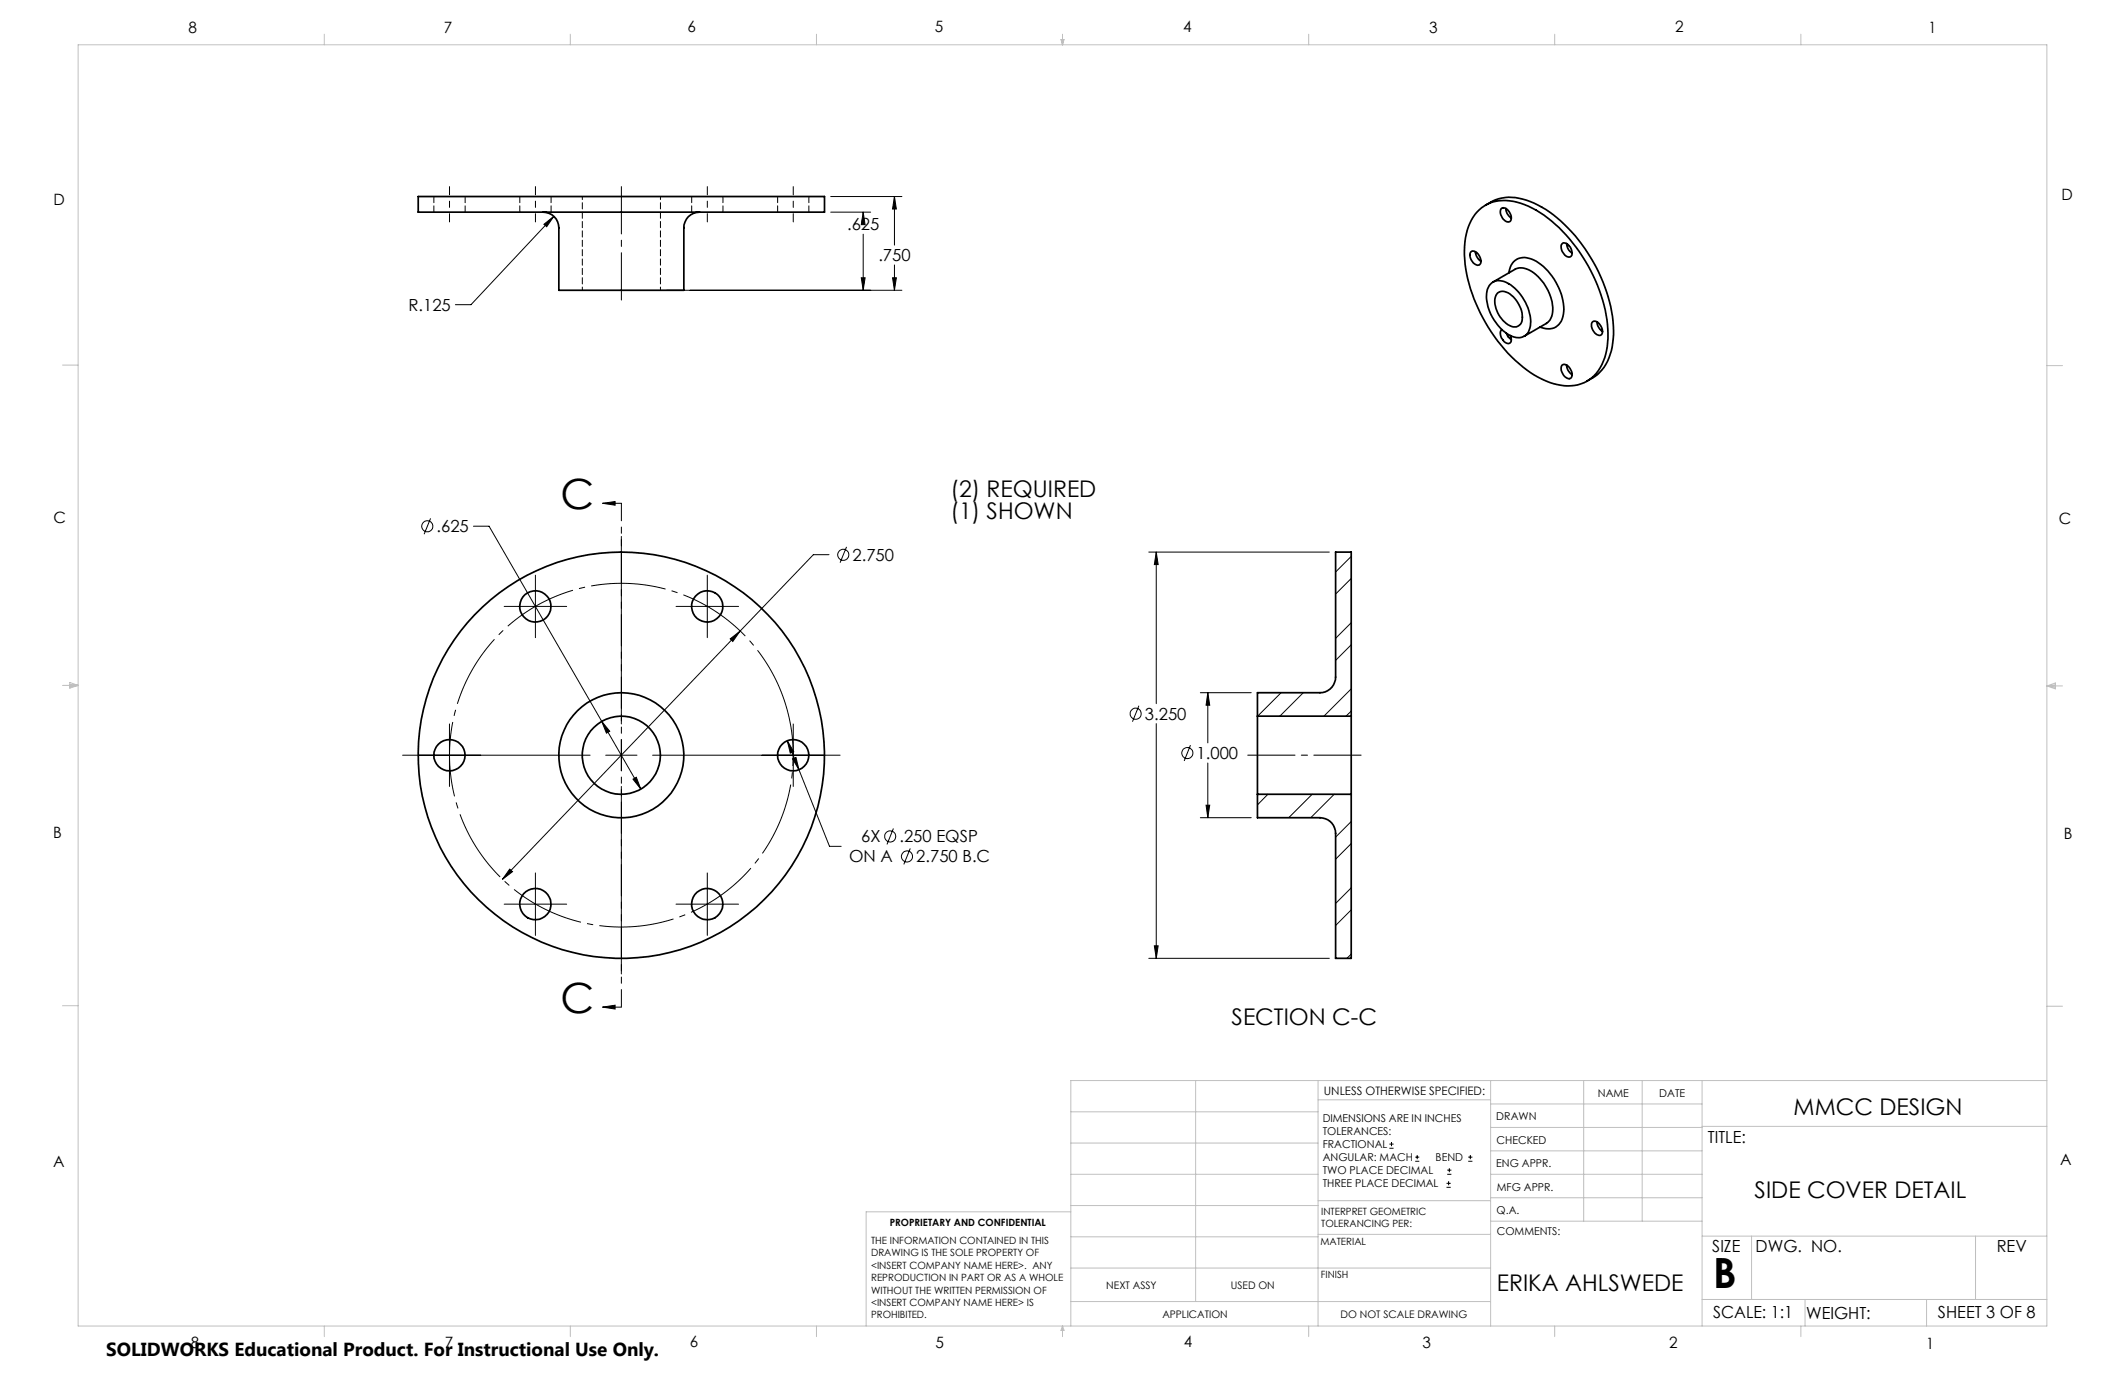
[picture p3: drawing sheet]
<svg xmlns="http://www.w3.org/2000/svg" width="432mm" height="279mm" viewBox="0 0 432 279" stroke-linecap="round" stroke-linejoin="round" font-family="sans-serif">
<g fill="none" stroke="#000" stroke-width=".2">
<path d="M168.8 39.9h14.5M181.8 39.9v9.9M181.8 39.9l.3 2.6h-.7zM110.5 45.6l2-1.6-1.4 2.1zM112.5 44l-16.8 17.9h-3.2M135.5 59h47.8M168.8 43.1h8.1M175 56.4h.8l-.4 2.6zM175.4 43.1v.5M175.4 47.6v11.4M175.4 43.1l.4 2.5h-.8zM181.4 56.4h.7l-.3 2.6z"/>
<path d="M181.8 53.8v5.2M87.5 105.3l-1.3 3.2M96.2 106.9h3.2l22.9 39.7M108.8 116.9v12.7M122.4 102.3h3.9M122.4 102.3l2.6-.4v.8zM126.3 109v38.1M143.7 116.9v12.7M168.5 112.7h-3.2l-14.9 15.5M172 111.1l-1.3 3.2M233.4 112.2h36.7M235 112.2l.3 2.5h-.7z"/>
<path d="M235 112.2v30.8M274.6 113.1l-3.2 3.1M274.6 117.5l-3.2 3.2M102.4 123.2h12.7M137.4 123.2h12.7M148.4 129.8l2-1.6-1.5 2.2zM150.4 128.2l-48.3 50.5M274.6 126.5l-3.2 3.2M274.6 140l-5.6 5.5M274.6 131l-3.2 3.2M81.8 153.5h38.1M91.3 147.1v12.7"/>
<path d="M122.3 146.6l7.9 13.7M122.3 146.6l1.6 2-.7 .4zM123.1 153.5h6.3M126.3 150.3v6.3M126.3 159.8v38.1M128.6 158.3l.7-.4 .9 2.4zM132.6 153.5h38.1M160 150.5l2.3 5.9M160 150.5l1.3 2.3-.7 .2zM161 154.2l.7-.3 .6 2.5zM161.2 147.1v12.7M162.3 156.4l6.3 15.6h2.3"/>
<path d="M231.4 143.4l-1.3 3.2M235 147v47.7M241.9 151.4l-1.3 3.2M243.9 140.8h10.3M245.4 140.8v10.2M245.4 155v11.2M245.4 140.8l.4 2.5h-.7zM260.3 140.8l-4.7 4.7M264.8 140.8l-4.7 4.7M274.6 144.5l-1.1 1M103.6 176.6l.5 .5-2 1.6zM108.8 177.4v12.7"/>
<path d="M143.7 177.4v12.7M181.5 168.3l-1.3 3.3M185 172.4l-1.3 3.2M243.9 166.2h10.3M245.1 163.6h.7l-.4 2.6zM257.6 161.4l-2.1 2.1M266.6 161.4l-4.7 4.8M271.1 161.4l-4.8 4.8M274.6 166.9l-3.2 3.2M274.6 171.4l-3.2 3.2M102.4 183.7h12.7M137.4 183.7h12.7"/>
<path d="M233.4 194.7h36.7M234.6 192.2h.7l-.3 2.5zM274.6 180.4l-3.2 3.2M274.6 193.9l-.9 .8M274.6 184.9l-3.2 3.2M122.4 204.6h3.9M122.4 204.6l2.6-.3v.7zM282.3 233.3h.9M282.3 232.5h.9M282.8 232.1v.8M287.6 236h.8M287.6 235.1h.8"/>
<path d="M288 234.7v.8M294.1 238.6h.8M294.1 237.8h.8M294.5 237.4v.8M298.3 236h.9M298.3 235.1h.9M298.8 234.7v.8M293.9 241.3h.9M293.9 240.5h.9M294.4 240v.8"/>
<circle cx="86.8" cy="106.9" r="1.13"/>
<circle cx="171.3" cy="112.8" r="1.13"/>
<circle cx="230.8" cy="145" r="1.13"/>
<circle cx="241.3" cy="153" r="1.13"/>
<circle cx="180.9" cy="170" r="1.14"/>
<circle cx="184.3" cy="174" r="1.13"/>
</g>
<path d="M159.7 143.2a34.9 34.9 0 0 0-58.6-14 34.9 34.9 0 0 0 16.1 58 34.9 34.9 0 0 0 43-42.2l-.5-1.8" fill="none" stroke="#000" stroke-width=".2" stroke-dasharray="15.2 1.3 1.3 1.3" stroke-dashoffset="2.7" stroke-linecap="butt"/>
<path d="M126.3 102.3v102.3" fill="none" stroke="#000" stroke-width=".2" stroke-dasharray="6.3 1.3 1.3 1.3 1.3 1.3" stroke-dashoffset="2.8"/>
<path d="M126.3 61v-23.1M276.6 153.5h-23.1" fill="none" stroke="#000" stroke-width=".2" stroke-dasharray="15.2 1.3 1.3 1.3" stroke-dashoffset="5.6"/>
<path d="M91.3 37.9v7.2M108.8 37.9v7.2M143.7 37.9v7.2M161.2 37.9v7.2" fill="none" stroke="#000" stroke-width=".2" stroke-dasharray="15.2 1.3 1.3 1.3" stroke-dashoffset="13.6"/>
<g fill="none" stroke="#c0c0c0" stroke-width=".2">
<path d="M15.9 9.1h400v260.4h-400zM65.9 6.9v2.2M115.9 6.9v2.2M165.9 6.9v2.2M215.6 8h.6l-.3 1.1zM215.7 8l.2 1.1M215.9 6.9v2.2M216 8l-.1 1.1M265.9 6.9v2.2M315.9 6.9v2.2M365.9 6.9v2.2M12.7 74.2h3.2"/>
<path d="M415.9 74.3h3.2M12.7 139.3h3.2M14.2 139.1l1.7 .2M14.2 138.7l1.7 .6-1.7 .5zM15.9 139.3l-1.7 .3M415.9 139.4h3.2M415.9 139.4l1.8-.6v1.2zM415.9 139.4l1.8 .3M417.7 139.2l-1.8 .2M12.7 204.4h3.2M243 219.6v44.9M267.8 219.6v49.9"/>
<path d="M302.9 219.6v49.9M321.8 219.6v28.5M333.7 219.6v28.5M345.9 219.6v49.9M415.9 204.5h3.2M415.9 219.6h-198.3v49.9M217.6 238.6h50.2M217.6 232.3h50.2M217.6 225.9h50.2M267.8 223.5h35.1M302.9 233.9h43M302.9 229.1h43"/>
<path d="M302.9 224.3h43M302.9 238.6h43M345.9 228.9h70M217.6 257.7h85.3M217.6 251.3h50.2M217.6 245h50.2M217.6 246.2h-41.6v23.3M267.8 250.8h35.1M267.8 244h35.1M302.9 248.1h43M302.9 243.4h43M345.9 251.2h70"/>
<path d="M355.9 251.2v12.9M401.4 251.2v12.9M65.9 269.5v2.1M115.9 269.5v2.1M165.9 269.5v2.1M215.9 269.5v2.1M215.9 269.5l.3 .8h-.6zM217.6 264.5h85.3M265.9 269.5v2.1M315.9 269.5v2.1M345.9 264.1h70M365.9 269.5v2.1"/>
<path d="M366.8 264.1v5.4M391.5 264.1v5.4"/>
</g>
<g fill="#000">
<path d="M122.4 102.3l2.6-.4v.8zM122.4 204.6l2.6-.3v.7z"/>
<path d="M245.4 140.8l.4 2.5h-.7zM245.1 163.6h.7l-.4 2.6zM235 112.2l.3 2.5h-.7zM234.6 192.2h.7l-.3 2.5z"/>
<path d="M103.6 176.6l-1.5 2.1 2-1.6zM148.4 129.8l.5 .6 1.5-2.2z"/>
<path d="M128.6 158.3l1.6 2-.9-2.4zM122.3 146.6l.9 2.4 .7-.4zM160 150.5l.6 2.5 .7-.2zM161 154.2l1.3 2.2-.6-2.5zM110.5 45.6l.6 .5 1.4-2.1zM175.4 43.1l.4 2.5h-.8zM175 56.4h.8l-.4 2.6zM181.8 39.9l.3 2.6h-.7zM181.4 56.4h.7l-.3 2.6z"/>
</g>
<g fill="none" stroke="#000" stroke-width=".35">
<path d="M85 39.9h82.5v3.2h-82.5zM110.4 43.1a3.2 3.2 0 0 1 3.2 3.2v12.7h25.4v-12.7a3.1 3.1 0 0 1 3.1-3.2M298.9 51.2a1.37 1.37 0 0 1 1.8 1.1 .99 .99 0 0 1-.5 1.6 2.09 2.09 0 0 1-1.3-2.7zM299.8 51.2a2.69 2.69 0 0 0 1.1 1.9M300.1 43.1a8.1 8.1 0 0 1 8.9-1.8 25.4 25.4 0 0 1 12.5 10.8 29 29 0 0 1 5.1 18.3 9.1 9.1 0 0 1-4.8 7.4 10.4 10.4 0 0 1-9.2-1.1 32.5 32.5 0 0 1-14.6-21 16 16 0 0 1 1.3-11.6zM301.8 41.7a9.1 9.1 0 0 1 9.1-.7 26.7 26.7 0 0 1 12.4 11.4 27.9 27.9 0 0 1 4.4 17.3 9.1 9.1 0 0 1-5.2 7.7M303.1 57.5a3.3 3.3 0 0 1 3.9 .4 9.7 9.7 0 0 1 4 8.4 2.6 2.6 0 0 1-4.2 1.8 9.5 9.5 0 0 1-4.6-8.9l.4-1.2zM303.4 57.3l4.5-2.6a4.1 4.1 0 0 1 4.6 1.5 8.9 8.9 0 0 1 2.8 8.1l-.3 .7-.5 .5-4.8 2.8M304.3 59.5a2.47 2.47 0 0 1 3.2 .8 5.2 5.2 0 0 1 1.5 5.5 1.95 1.95 0 0 1-2.9 0 5.7 5.7 0 0 1-2.2-5.5zM305.1 42.4a1.43 1.43 0 0 1 1.9 1.2 .92 .92 0 0 1-.6 1.5 2.08 2.08 0 0 1-1.3-2.7zM306 42.4a2.29 2.29 0 0 0 1.1 1.9M306.6 55.5a3.2 3.2 0 0 1 4.6-2.9 11.8 11.8 0 0 1 6.5 11.3 3.1 3.1 0 0 1-4.8 2.6"/>
<path d="M317.4 49.6a.98 .98 0 0 1 1.5 .4 1.48 1.48 0 0 1 .1 2.2 2.02 2.02 0 0 1-1.6-2.6zM318.3 49.5a2.39 2.39 0 0 0 1.1 1.9M305.2 67a1.55 1.55 0 0 0 .2 2.1 .92 .92 0 0 0 .8 .7 .92 .92 0 0 0 .9-.4l-.2-1.2M306.1 67.7l.4 .8 .6 .5M317.4 74.2a1.43 1.43 0 0 1 1.9 1.2 .95 .95 0 0 1-.6 1.5 2.14 2.14 0 0 1-1.3-2.7zM318.3 74.2a2.29 2.29 0 0 0 1.1 1.9M323.6 65.4a1.06 1.06 0 0 1 1.5 .6 1.56 1.56 0 0 1 .2 2.1 1.9 1.9 0 0 1-1.9-2.3zM324.5 65.4a2.51 2.51 0 0 0 1.1 1.9M255.5 145.5v-4.7h12.7a3.2 3.2 0 0 0 3.2-3.2v-25.4h3.2v33.3M255.5 145.5v15.9M255.5 145.5h19.1M274.6 145.5v15.9"/>
<path d="M255.5 161.4v4.8h12.7a3.2 3.2 0 0 1 3.2 3.1v25.4h3.2v-33.3M255.5 161.4h19.1"/>
<circle cx="108.8" cy="123.2" r="3.2"/>
<circle cx="143.7" cy="123.2" r="3.2"/>
<circle cx="91.3" cy="153.4" r="3.2"/>
<circle cx="126.2" cy="153.5" r="41.3"/>
<circle cx="126.2" cy="153.5" r="12.7"/>
<circle cx="126.3" cy="153.5" r="7.9"/>
<circle cx="161.2" cy="153.5" r="3.2"/>
<circle cx="108.8" cy="183.7" r="3.2"/>
<circle cx="143.7" cy="183.7" r="3.2"/>
</g>
<path d="M88.2 39.9v3.2M105.6 39.9v3.2M140.6 39.9v3.2M158 39.9v3.2M94.5 43.1v-3.2M112 43.1v-3.2M146.9 43.1v-3.2M164.4 43.1v-3.2" fill="none" stroke="#000" stroke-width=".2" stroke-dasharray="1.3 .6"/>
<path d="M118.3 39.9v19.1M134.2 59v-19.1" fill="none" stroke="#000" stroke-width=".2" stroke-dasharray="1.3 .6" stroke-dashoffset=".6"/>
<g font-size="8.5">
<text x="113.9" y="103.4">C</text>
<text x="113.9" y="205.8">C</text>
<text x="348.1" y="261.8">B</text>
</g>
<g font-size="4.7">
<text x="193.1" y="101">(2) REQUIRED</text>
<text x="193.1" y="105.5">(1) SHOWN</text>
<text x="250.3" y="208.2">SECTION C-C</text>
<text x="364.5" y="226.5">MMCC DESIGN</text>
<text x="356.5" y="243.5">SIDE COVER DETAIL</text>
<text x="304.1" y="262.4">ERIKA AHLSWEDE</text>
</g>
<text font-size="3.8" x="21.6" y="275.5">SOLIDWORKS Educational Product. For Instructional Use Only.</text>
<g font-size="3.4">
<text x="172.1" y="46.8">.625</text>
<text x="178.5" y="53.1">.750</text>
<text x="83" y="63.2">R.125</text>
<text x="88.7" y="108.2">.625</text>
<text x="173.2" y="114">2.750</text>
<text x="232.6" y="146.3">3.250</text>
<text x="243.2" y="154.2">1.000</text>
<text x="175" y="171.2">6X</text>
<text x="182.8" y="171.2">.250 EQSP</text>
<text x="172.5" y="175.3">ON A</text>
<text x="186.2" y="175.3">2.750 B.C</text>
<text x="347.1" y="232.3">TITLE:</text>
<text x="347.9" y="254.3">SIZE</text>
<text x="356.7" y="254.4">DWG. NO.</text>
<text x="405.7" y="254.5">REV</text>
<text x="348.1" y="267.9">SCALE: 1:1</text>
<text x="367" y="268">WEIGHT:</text>
<text x="393.8" y="267.9">SHEET 3 OF 8</text>
</g>
<g font-size="3.2">
<text x="38.3" y="6.7">8</text>
<text x="90.2" y="6.7">7</text>
<text x="139.7" y="6.5">6</text>
<text x="190" y="6.5">5</text>
<text x="240.4" y="6.5">4</text>
<text x="290.4" y="6.7">3</text>
<text x="340.4" y="6.5">2</text>
<text x="391.9" y="6.7">1</text>
<text x="10.9" y="41.6">D</text>
<text x="418.9" y="40.7">D</text>
<text x="10.9" y="106.3">C</text>
<text x="418.4" y="106.4">C</text>
<text x="10.8" y="170.2">B</text>
<text x="419.4" y="170.6">B</text>
<text x="10.8" y="237.2">A</text>
<text x="418.6" y="236.8">A</text>
<text x="38.8" y="273.8">8</text>
<text x="90.4" y="273.8">7</text>
<text x="140.2" y="273.8">6</text>
<text x="190.1" y="273.9">5</text>
<text x="240.5" y="273.8">4</text>
<text x="289" y="273.9">3</text>
<text x="339.1" y="273.8">2</text>
<text x="391.4" y="274.1">1</text>
</g>
<text font-size="2.4" x="269" y="222.4">UNLESS OTHERWISE SPECIFIED:</text>
<g font-size="2.2">
<text x="268.8" y="228">DIMENSIONS ARE IN INCHES</text>
<text x="304.1" y="227.7">DRAWN</text>
<text x="324.7" y="222.9">NAME</text>
<text x="337.2" y="222.9">DATE</text>
<text x="268.8" y="230.6">TOLERANCES:</text>
<text x="268.8" y="233.3">FRACTIONAL</text>
<text x="304.1" y="232.6">CHECKED</text>
<text x="268.8" y="236">ANGULAR: MACH</text>
<text x="268.8" y="238.6">TWO PLACE DECIMAL</text>
<text x="291.7" y="236">BEND</text>
<text x="304" y="237.2">ENG APPR.</text>
<text x="268.8" y="241.3">THREE PLACE DECIMAL</text>
<text x="304.2" y="241.9">MFG APPR.</text>
<text x="304.1" y="246.7">Q.A.</text>
<text x="304.1" y="250.9">COMMENTS:</text>
</g>
<g font-size="2.1">
<text x="224.8" y="262">NEXT ASSY</text>
<text x="250.1" y="261.9">USED ON</text>
<text x="236.2" y="267.8">APPLICATION</text>
<text x="272.4" y="267.8">DO NOT SCALE DRAWING</text>
</g>
<g font-size="2">
<text x="180.8" y="249.2">PROPRIETARY AND CONFIDENTIAL</text>
<text x="268.5" y="246.8">INTERPRET GEOMETRIC</text>
<text x="268.5" y="249.4">TOLERANCING PER:</text>
<text x="177" y="252.8">THE INFORMATION CONTAINED IN THIS</text>
<text x="177" y="255.3">DRAWING IS THE SOLE PROPERTY OF</text>
<text x="177" y="257.8">&lt;INSERT COMPANY NAME HERE&gt;. ANY</text>
<text x="268.3" y="252.9">MATERIAL</text>
<text x="177" y="260.3">REPRODUCTION IN PART OR AS A WHOLE</text>
<text x="177" y="262.9">WITHOUT THE WRITTEN PERMISSION OF</text>
<text x="268.4" y="259.7">FINISH</text>
<text x="177" y="265.4">&lt;INSERT COMPANY NAME HERE&gt; IS</text>
<text x="177" y="267.9">PROHIBITED.</text>
</g>
</svg>
